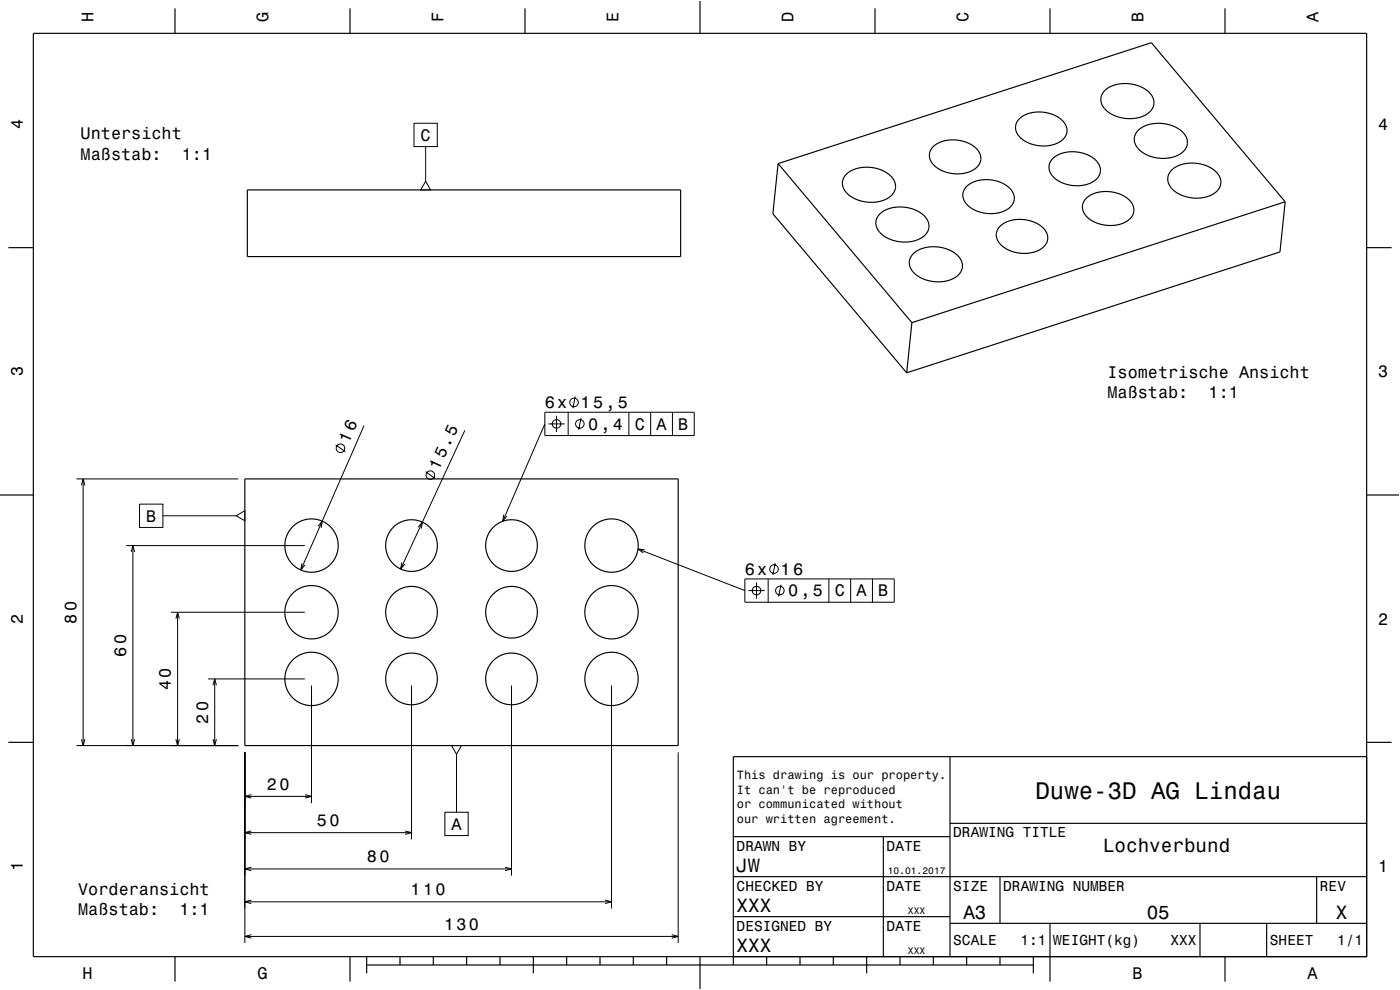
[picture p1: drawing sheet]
<svg xmlns="http://www.w3.org/2000/svg" width="420mm" height="297mm" viewBox="0 0 420 297" stroke-linecap="round" stroke-linejoin="round" font-family="sans-serif">
<g fill="none" stroke="#000" stroke-width=".3">
<path d="M124.2 37h7v7h-7zM127.7 54.4l1.5 2.6h-3zM127.7 44v10.4M172.6 119l-.7 3.5M100.7 133.5l2.9 2M109.2 127.7l-19 43.3M139.5 129.1l-19.3 41.6M163.5 123.7h44.8v7h-44.8zM163.5 127.2l-12.7 29.2M164.5 127.2h4.9M167 124.7v4.9M170.5 123.7v7"/>
<path d="M174.3 125.4l-.7 3.5M188.7 123.7v7M195.2 123.7v7M201.7 123.7v7M22.9 143.7h48.6M24.4 145.6l.5-1.9 .6 1.9M24.9 143.7v80M41.9 151.2h7v7h-7zM48.9 154.7h22M70.9 154.7l2.6-1.5v3zM95.4 157.9l1.3-1.6-.3 2M125.4 158.2l1.3-1.6-.3 2"/>
<path d="M127.7 141.5l2.9 2.1M151.1 154.4l-.3 2 1.3-1.6M37.9 163.7h53.6M39.4 165.6l.5-1.9 .5 1.9M39.9 163.7v60M90.5 169l-.3 2 1.3-1.6M120.5 168.7l-.3 2 1.3-1.5M191.4 164.7l32.1 12.5M193.4 164.9l-2-.2 1.6 1.2M223.5 173.7h44.8v7h-44.8zM224.5 177.2h4.9M227 174.7v4.9"/>
<path d="M230.5 173.7v7M232.6 169l-.7 3.5M234.3 175.4l-.7 3.5M248.7 173.7v7M255.2 173.7v7M261.7 173.7v7M51.3 183.7h40.2M52.8 185.6l.5-1.9 .5 1.9M53.3 183.7v40M62.4 203.7h29.1M63.9 205.6l.5-1.9 .5 1.9M64.4 203.7v20"/>
<path d="M93.5 205.7v35.2M123.5 205.7v46.1M153.5 205.7v57M183.5 205.7v66.8M22.9 223.7h48.6M24.4 221.7l.5 2 .6-2M39.4 221.7l.5 2 .5-2M52.8 221.7l.5 2 .5-2M63.9 221.7l.5 2 .5-2M73.5 225.7v57.2M73.5 238.9h20M75.4 238.4l-1.9 .5 1.9 .5"/>
<path d="M91.5 238.4l2 .5-2 .5M135.5 223.7h3l-1.5 2.6zM137 226.3v17.4M203.5 225.7v57.2M73.5 249.8h50M75.4 249.3l-1.9 .5 1.9 .5M121.5 249.3l2 .5-2 .5M133.5 243.7h7v7h-7zM73.5 260.7h80M73.5 270.5h110M75.4 260.2l-1.9 .5 1.9 .5M75.4 270l-1.9 .5 1.9 .6"/>
<path d="M151.5 260.2l2 .5-2 .5M181.5 270l2 .5-2 .6M73.5 280.9h130M75.4 280.4l-1.9 .5 1.9 .5M201.5 280.4l2 .5-2 .5"/>
<circle cx="102.1" cy="134.5" r="1.28"/>
<circle cx="167" cy="127.2" r="1.28"/>
<circle cx="172.2" cy="120.7" r="1.28"/>
<circle cx="174" cy="127.2" r="1.28"/>
<circle cx="129.1" cy="142.5" r="1.28"/>
<circle cx="227" cy="177.2" r="1.28"/>
<circle cx="232.2" cy="170.7" r="1.28"/>
<circle cx="234" cy="177.2" r="1.28"/>
</g>
<g fill="none" stroke="#000" stroke-width=".35">
<path d="M10 10h400v277h-400zM52.5 2.5v7.5M105 2.5v7.5M157.5 2.5v7.5M210 0v10M262.5 2.5v7.5M315 2.5v7.5M367.5 2.5v7.5M305.9 35.6l1.2-.9 1.4-.6 1.9-.4 1.7-.1 3.6 .7 1.5 .7 1.4 1a4 4 0 0 1 1.4 3.9 4 4 0 0 1-2.8 3.1l-3.2 .8-3.2-.2-2.9-1-2.3-1.8a3.6 3.6 0 0 1 .3-5.2zM331.4 27.2l1.3-1 1.6-.7 1.8-.4h2l2 .2 1.8 .6 1.7 .8 1.3 1.1a4.1 4.1 0 0 1-1.7 6.9l-3.1 .8-3.5-.1-2.9-1-2.4-1.8a3.8 3.8 0 0 1 .1-5.4zM341.5 39.1l1.2-.9 1.6-.7 1.9-.4 1.9-.1 2 .3 1.9 .5 1.6 .9 1.3 1a4.1 4.1 0 0 1-1.7 6.9l-3.1 .9-3.2-.2-3.2-1-2.3-1.8a3.8 3.8 0 0 1 .1-5.4zM74.2 57h130v20h-130z"/>
<path d="M233.4 49.1l112-36.3 40.2 47.7M233.4 49.1l-1.5 15 40.1 47.7M233.4 49.1l40.2 47.7M253.9 52.3l1.3-1 1.5-.7 1.9-.4h2l3.6 .7 1.6 .8 1.4 1.1a4.1 4.1 0 0 1-1.5 7l-2.9 .8-3.4-.1-3.2-1-2.4-1.8a3.8 3.8 0 0 1 .1-5.4zM280 44l1.1-.9 1.6-.7 1.8-.4h1.7l3.4 .6 1.7 .8 1.4 1a4 4 0 0 1 1.5 3.9 4 4 0 0 1-2.9 3l-3.1 .8-3.2-.2-3-1-2.2-1.7a3.6 3.6 0 0 1 .2-5.2zM290 55.9l1.1-.8 1.6-.7 1.9-.4 1.7-.1 3.6 .7 2.7 1.6a4 4 0 0 1 1.6 4 4 4 0 0 1-3.1 3.2l-2.9 .7-3.2-.2-2.9-1.1-2.3-1.7a3.6 3.6 0 0 1 .2-5.2zM315.9 47.5l1.1-.8 1.6-.7 1.8-.4 1.7-.1 3.6 .7 2.8 1.6a4 4 0 0 1 1.6 4.1 4 4 0 0 1-3.1 3.1l-2.9 .7-3.3-.2-2.9-1-2.2-1.8a3.6 3.6 0 0 1 .2-5.2zM325.8 59.6l1-.9 1.6-.7 1.6-.4 1.9-.2 3.7 .7 1.5 .6 1.4 1a4 4 0 0 1 1.6 4.1 4 4 0 0 1-3.1 3.1l-2.9 .7-3.2-.2-3-1-2.2-1.8a3.6 3.6 0 0 1 .1-5zM351.5 51l1.3-.9 1.3-.6 1.8-.5 2-.1 2 .2 1.9 .6 1.6 .8 1.4 1a4.1 4.1 0 0 1-1.5 7.1l-2.9 .8-3.4-.1-3.2-1.1-2.4-1.8a3.8 3.8 0 0 1 .1-5.4zM2.5 74.3h7.5M263.9 64.2l1.3-.9 1.6-.7 1.8-.4 2-.1 2 .3 1.8 .5 1.7 .9 1.3 1a4.1 4.1 0 0 1-1.7 6.9l-3.1 .9-3.5-.2-2.9-1-2.4-1.8a3.8 3.8 0 0 1 .1-5.4zM274 76.1l1.2-.9 1.6-.7 1.9-.4 1.9-.1 2 .3 1.9 .6 1.6 .8 1.3 1.1a4.1 4.1 0 0 1-1.6 6.9l-3.2 .8-3.2-.1-3.2-1.1-2.3-1.8a3.8 3.8 0 0 1 .1-5.4z"/>
<path d="M300.1 67.8l1.1-.8 1.3-.6 1.9-.5 1.7-.1 3.6 .6 1.5 .7 1.4 1a4 4 0 0 1 1.6 4.1 4 4 0 0 1-3 3.1l-2.9 .7-3.3-.2-2.9-1-2.2-1.8a3.6 3.6 0 0 1 .2-5.2zM385.6 60.5l-1.6 15.1-112 36.2M385.6 60.5l-112 36.3M410 74.3h7.5M273.6 96.8l-1.6 15M0 148.5h10M73.5 143.7h130v80h-130zM410 148.5h10M2.5 222.7h7.5M285 227v60M410 222.7h7.5M410 227h-190v62.5"/>
<path d="M220 251h65M265 251v36M285 247h125M220 275h65M220 263h190M285 277h125M300 263v14M315 277v17.5M360 277v10M380 277v10M395 263v14M52.5 287v7.5"/>
<path d="M105 287v7.5M110 289.5h200M110 287v5M120 287v2.5M130 287v2.5M140 287v2.5M150 287v2.5M160 287v5M170 287v2.5M180 287v2.5M190 287v2.5M200 287v2.5"/>
<path d="M210 287v10M230 287v2.5M240 287v2.5M250 287v2.5M260 287v5M270 287v2.5M280 287v2.5M290 287v2.5M300 287v2.5M310 287v5M367.5 287v7.5"/>
<circle cx="93.5" cy="163.7" r="8"/>
<circle cx="123.5" cy="163.7" r="7.8"/>
<circle cx="153.5" cy="163.7" r="7.8"/>
<circle cx="183.5" cy="163.7" r="8"/>
<circle cx="93.5" cy="183.7" r="8"/>
<circle cx="123.5" cy="183.7" r="7.8"/>
<circle cx="153.5" cy="183.7" r="7.8"/>
<circle cx="183.5" cy="183.7" r="8"/>
<circle cx="93.5" cy="203.7" r="8"/>
<circle cx="123.5" cy="203.7" r="7.7"/>
<circle cx="153.5" cy="203.7" r="7.7"/>
<circle cx="183.5" cy="203.7" r="8"/>
</g>
<path d="M0 0h420v297h-420" fill="none" stroke="#fff" stroke-width=".3"/>
<text font-size="7.2" x="310.6" y="239.6">Duwe-3D AG Lindau</text>
<g font-size="5.8">
<text x="330.9" y="255.6">Lochverbund</text>
<text x="221" y="261.6">JW</text>
<text x="221" y="273.6">XXX</text>
<text x="289" y="275.6">A3</text>
<text x="344" y="275.6">05</text>
<text x="400.8" y="275.6">X</text>
<text x="221" y="285.6">XXX</text>
</g>
<g font-size="5.1">
<text x="104.7" y="133.1" transform="rotate(-67 104.7 133.1)">16</text>
<text x="131.7" y="141.2" transform="rotate(-65 131.7 141.2)">15.5</text>
</g>
<g font-size="5">
<text x="28.1" y="6.5" transform="rotate(-90 28.1 6.5)">H</text>
<text x="80.6" y="6.5" transform="rotate(-90 80.6 6.5)">G</text>
<text x="133.1" y="6.5" transform="rotate(-90 133.1 6.5)">F</text>
<text x="185.6" y="6.5" transform="rotate(-90 185.6 6.5)">E</text>
<text x="238.1" y="6.5" transform="rotate(-90 238.1 6.5)">D</text>
<text x="290.6" y="6.5" transform="rotate(-90 290.6 6.5)">C</text>
<text x="343.1" y="6.5" transform="rotate(-90 343.1 6.5)">B</text>
<text x="395.6" y="6.5" transform="rotate(-90 395.6 6.5)">A</text>
<text x="6.8" y="38.7" transform="rotate(-90 6.8 38.7)">4</text>
<text x="24.2" y="41.8">Untersicht</text>
<text x="413.5" y="39">4</text>
<text x="24.2" y="47.9">Maßstab:</text>
<text x="54.6" y="47.9">1:1</text>
<text x="126.2" y="42.2">C</text>
<text x="6.8" y="112.9" transform="rotate(-90 6.8 112.9)">3</text>
<text x="332.2" y="113.3">Isometrische Ansicht</text>
<text x="413.5" y="113.2">3</text>
<text x="332.2" y="119.4">Maßstab:</text>
<text x="362.6" y="119.4">1:1</text>
<text x="163.5" y="122.5">6x</text>
<text x="174.2" y="122.5">15,5</text>
<text x="176.4" y="128.9">0,4</text>
<text x="190.4" y="128.9">C</text>
<text x="196.9" y="128.9">A</text>
<text x="203.5" y="128.9">B</text>
<text x="43.8" y="156.5">B</text>
<text x="223.5" y="172.5">6x</text>
<text x="234.2" y="172.5">16</text>
<text x="236.4" y="178.9">0,5</text>
<text x="250.4" y="178.9">C</text>
<text x="256.9" y="178.9">A</text>
<text x="263.5" y="178.9">B</text>
<text x="6.8" y="187.1" transform="rotate(-90 6.8 187.1)">2</text>
<text x="22.9" y="187.1" transform="rotate(-90 22.9 187.1)">80</text>
<text x="413.5" y="187.4">2</text>
<text x="37.9" y="197.1" transform="rotate(-90 37.9 197.1)">60</text>
<text x="51.3" y="207.1" transform="rotate(-90 51.3 207.1)">40</text>
<text x="62.4" y="217.1" transform="rotate(-90 62.4 217.1)">20</text>
<text x="80.1" y="236.9">20</text>
<text x="95.1" y="247.8">50</text>
<text x="135.4" y="248.9">A</text>
<text x="6.8" y="261.3" transform="rotate(-90 6.8 261.3)">1</text>
<text x="110.1" y="258.7">80</text>
<text x="413.5" y="261.6">1</text>
<text x="23.5" y="268.5">Vorderansicht</text>
<text x="123.2" y="268.5">110</text>
<text x="23.5" y="274.6">Maßstab:</text>
<text x="53.8" y="274.6">1:1</text>
<text x="133.2" y="278.9">130</text>
<text x="24.7" y="293.8">H</text>
<text x="77.2" y="293.8">G</text>
<text x="339.7" y="293.8">B</text>
<text x="392.2" y="293.8">A</text>
</g>
<g font-size="4.3">
<text x="286" y="251.2">DRAWING TITLE</text>
<text x="221" y="255.2">DRAWN BY</text>
<text x="266" y="255.2">DATE</text>
<text x="221" y="267.2">CHECKED BY</text>
<text x="266" y="267.2">DATE</text>
<text x="286" y="267.2">SIZE</text>
<text x="301" y="267.2">DRAWING NUMBER</text>
<text x="396" y="267.2">REV</text>
<text x="221" y="279.2">DESIGNED BY</text>
<text x="266" y="279.2">DATE</text>
<text x="286" y="283.6">SCALE</text>
<text x="306.2" y="283.6">1:1</text>
<text x="316" y="283.6">WEIGHT(kg)</text>
<text x="351.2" y="283.6">XXX</text>
<text x="381" y="283.6">SHEET</text>
<text x="401.2" y="283.6">1/1</text>
</g>
<g font-size="3.6">
<text x="221.1" y="233.8">This drawing is our property.</text>
<text x="221.1" y="238.1">It can't be reproduced</text>
<text x="221.1" y="242.5">or communicated without</text>
<text x="221.1" y="246.8">our written agreement.</text>
</g>
<g font-size="2.9">
<text x="266.3" y="262.3">10.01.2017</text>
<text x="272.4" y="274.3">XXX</text>
<text x="272.4" y="286.3">XXX</text>
</g>
</svg>
